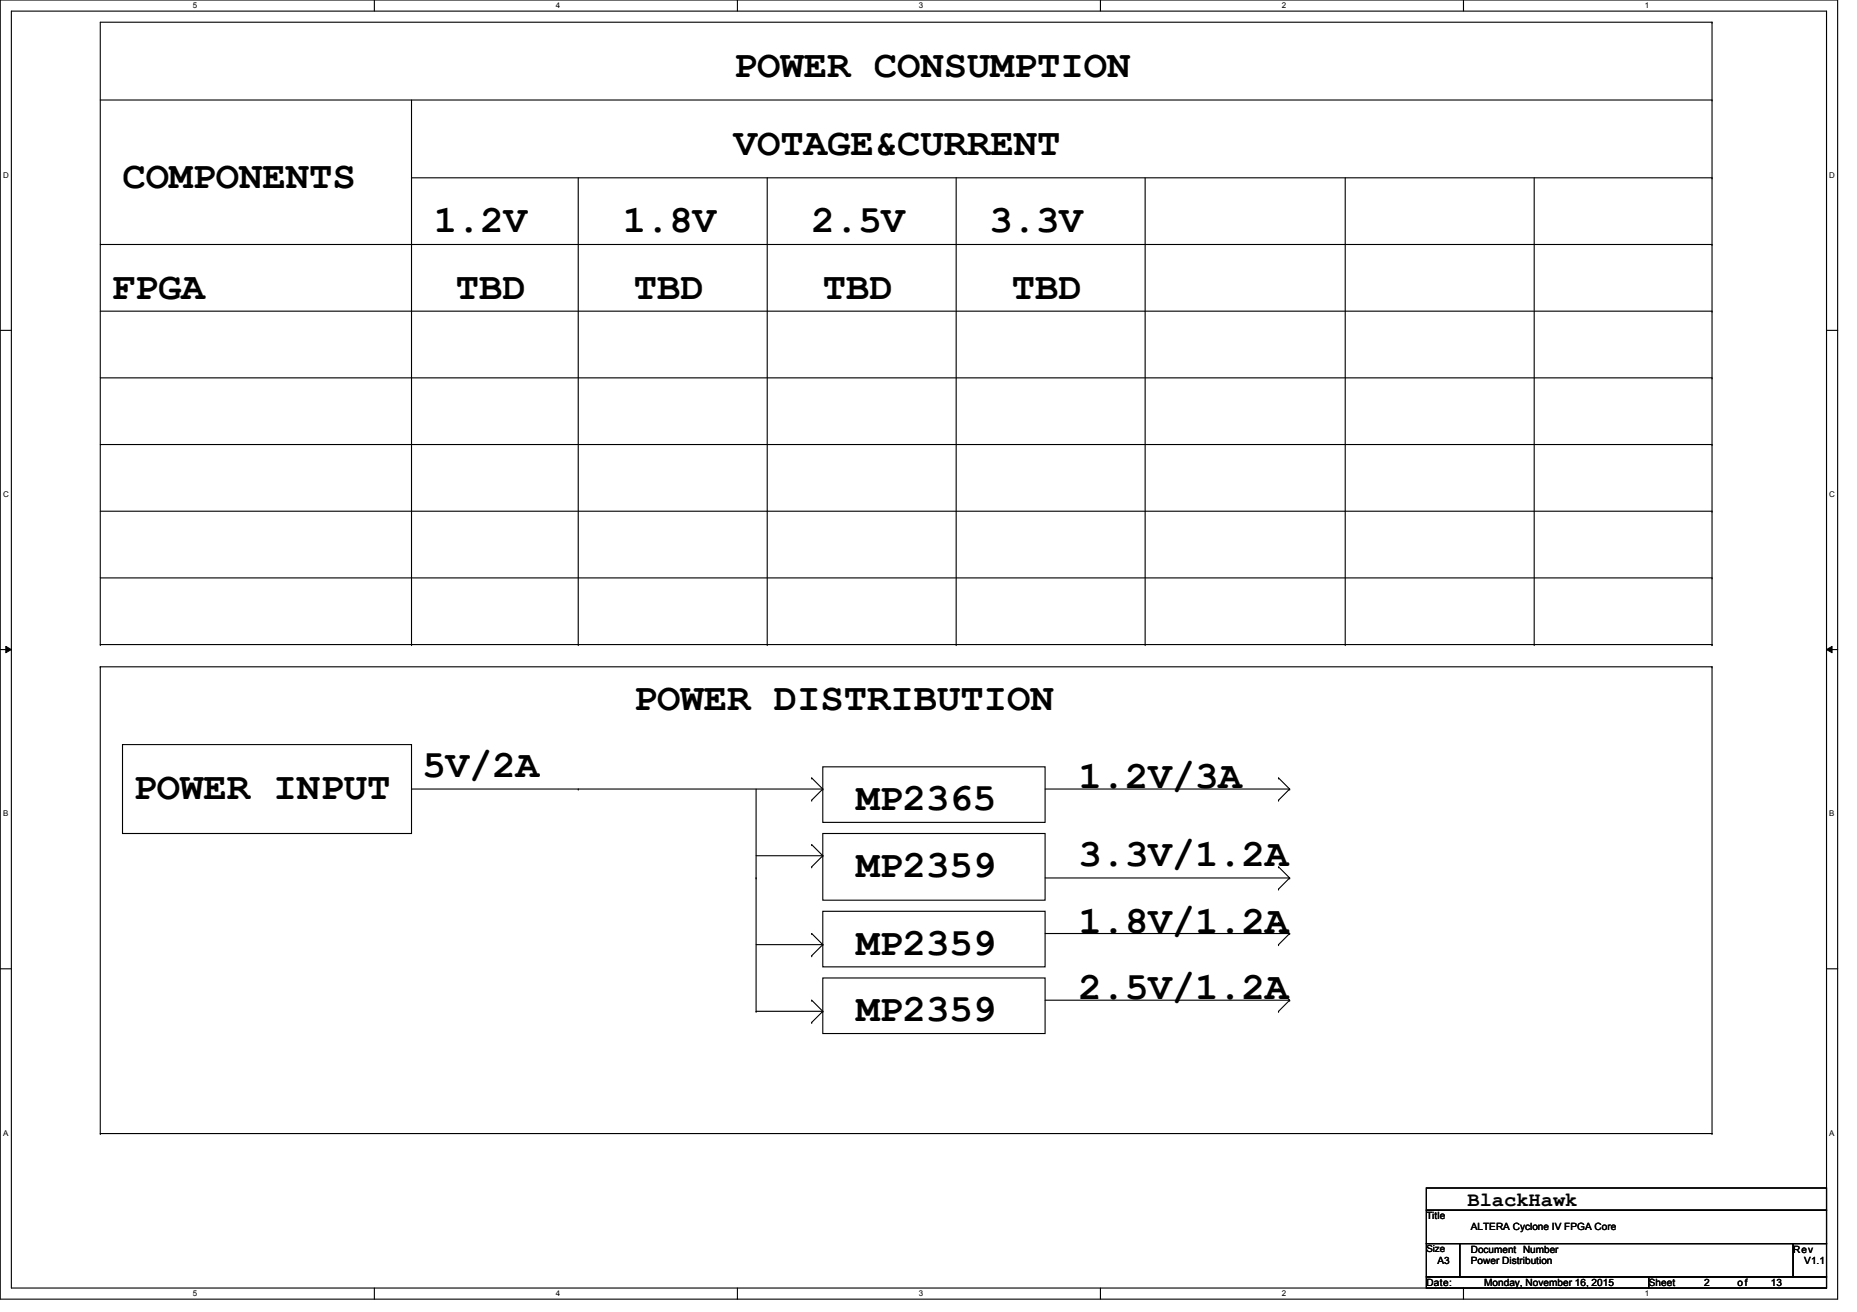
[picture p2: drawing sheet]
<svg xmlns="http://www.w3.org/2000/svg" width="297mm" height="210mm" viewBox="0 0 297 210" stroke-linecap="round" stroke-linejoin="round" font-family="sans-serif">
<path d="M0 0h293.9v207.8h-293.9zM1.8 1.8h290.4v204.3h-290.4z" fill="none" stroke="#000" stroke-width=".18"/>
<g fill="#fff">
<path d="M30.8 .2h.8v1.4h-.8z"/>
<path d="M30.8 206.2h.8v1.5h-.8z"/>
</g>
<path d="M59.9 0v1.8M59.9 206.1v1.7" fill="none" stroke="#000" stroke-width=".18"/>
<g fill="#fff">
<path d="M88.9 .2h.7v1.4h-.7z"/>
<path d="M88.9 206.2h.7v1.5h-.7z"/>
</g>
<path d="M118 0v1.8M118 206.1v1.7" fill="none" stroke="#000" stroke-width=".18"/>
<g fill="#fff">
<path d="M147 .2h.7v1.4h-.7z"/>
<path d="M147 206.2h.7v1.5h-.7z"/>
</g>
<path d="M176 0v1.8M176 206.1v1.7" fill="none" stroke="#000" stroke-width=".18"/>
<g fill="#fff">
<path d="M205.1 .2h.7v1.4h-.7z"/>
<path d="M205.1 206.2h.7v1.5h-.7z"/>
</g>
<path d="M234.1 0v1.8M234.1 206.1v1.7" fill="none" stroke="#000" stroke-width=".18"/>
<g fill="#fff">
<path d="M263.1 .2h.7v1.4h-.7z"/>
<path d="M263.1 206.2h.7v1.5h-.7z"/>
<path d="M.5 27.3h.9v1.4h-.9z"/>
<path d="M292.6 27.3h.9v1.4h-.9z"/>
<path d="M.5 78.4h.9v1.4h-.9z"/>
<path d="M292.6 78.4h.9v1.4h-.9z"/>
</g>
<path d="M0 52.9h1.8M292.2 52.9h1.7" fill="none" stroke="#000" stroke-width=".18"/>
<g fill="#fff">
<path d="M.5 129.5h.8v1.4h-.8z"/>
<path d="M292.6 129.5h.9v1.4h-.9z"/>
</g>
<path d="M0 103.9h1.8M292.2 103.9h1.7" fill="none" stroke="#000" stroke-width=".18"/>
<path d="M.9 103.4l.9 .5-.9 .5zM292.2 103.9l.9-.5v1z" fill="#000"/>
<path d="M.9 103.4l.9 .5-.9 .5zM292.2 103.9l.9-.5v1z" fill="none" stroke="#000" stroke-width=".16"/>
<g fill="#fff">
<path d="M.5 180.5h.8v1.5h-.8z"/>
<path d="M292.6 180.5h.9v1.5h-.9z"/>
</g>
<g fill="none" stroke="#000" stroke-width=".18">
<path d="M16 16h257.9M65.8 16v87.1M273.9 3.6h.1M273.9 16h.1M273.9 3.6v99.5M273.9 3.6h-257.9v99.5M16 39.1h257.9M65.8 28.4h208.1M92.5 28.4v74.7M122.7 28.4v74.7M152.9 28.4v74.7M183.2 28.4v74.7"/>
<path d="M215.2 28.4v74.7M245.4 28.4v74.7M273.9 28.4h.1M273.9 39.1h.1M16 49.8h257.9M273.9 49.8h.1M16 60.5h257.9M16 71.1h257.9M273.9 60.5h.1M273.9 71.1h.1M16 81.8h257.9M16 92.5h257.9"/>
<path d="M273.9 81.8h.1M273.9 92.5h.1M16 106.7h.1M16 103.1h.1M16 106.7h257.9M16 106.7v74.7M16 103.1h257.9M19.6 119.1h46.2v14.2h-46.2zM65.8 103.1h.1M92.5 103.1h.1M122.7 103.1h.1M152.9 103.1h.1"/>
<path d="M183.2 103.1h.1M215.2 103.1h.1M245.4 103.1h.1M273.9 106.7h.1M273.9 103.1h.1M273.9 106.7v74.7M65.8 126.2h65.8M92.5 126.2h.1M120.9 126.2v35.6M120.9 136.9h10.7M129.8 128h.1M129.8 124.5h.1"/>
<path d="M129.8 135.1h.1M129.8 138.7h.1M129.8 124.5l1.8 1.7M129.8 135.1l1.8 1.8M131.6 133.3h35.6v10.7h-35.6zM131.6 122.7h35.6v8.9h-35.6zM131.6 126.2h.1M131.6 136.9h.1M131.6 126.2l-1.8 1.8M131.6 136.9l-1.8 1.8M167.2 126.2h39.1M204.5 138.7h.1"/>
<path d="M204.5 128h.1M204.5 124.5h.1M204.5 138.7l1.8 1.8M204.5 124.5l1.8 1.7M206.3 126.2h.1M206.3 126.2l-1.8 1.8M0 155h1.8M120.9 140.5h.1M120.9 151.1h10.7M129.8 149.4h.1M129.8 152.9h.1M129.8 149.4l1.8 1.7"/>
<path d="M131.6 145.8h35.6v8.9h-35.6zM131.6 156.5h35.6v8.9h-35.6zM131.6 151.1h.1M131.6 151.1l-1.8 1.8M167.2 140.5h39.1M167.2 149.4h39.1M204.5 142.2h.1M204.5 151.1h.1M204.5 147.6h.1M204.5 158.2h.1M204.5 147.6l1.8 1.8M204.5 158.2l1.8 1.8"/>
<path d="M206.3 140.5h.1M206.3 149.4h.1M206.3 140.5l-1.8 1.7M206.3 149.4l-1.8 1.7M292.2 155h1.7M120.9 161.8h.1M120.9 161.8h10.7M129.8 160h.1M129.8 163.6h.1M129.8 160l1.8 1.8M131.6 161.8h.1M131.6 161.8l-1.8 1.8"/>
<path d="M167.2 160h39.1M204.5 161.8h.1M206.3 160h.1M206.3 160l-1.8 1.8M16 181.4h.1M16 181.4h257.9M228.2 190.1h64v3.5h-64zM228.2 193.6h64v5.4h-64zM228.2 199h5.3v5.3h-5.3zM233.5 199h53.3v5.3h-53.3zM273.9 181.4h.1M286.8 199h5.4v5.3h-5.4z"/>
<path d="M228.2 204.3h35.5v1.8h-35.5zM263.7 204.3h28.5v1.8h-28.5z"/>
</g>
<g font-size="6.2">
<text x="117.4" y="12.3">POWER CONSUMPTION</text>
<text x="117.4" y="24.7">VOTAGE&amp;CURRENT</text>
<text x="19.6" y="30.1">COMPONENTS</text>
<text x="69.4" y="37.2">1.2V</text>
<text x="99.6" y="37.2">1.8V</text>
<text x="129.8" y="37.2">2.5V</text>
<text x="158.3" y="37.2">3.3V</text>
<text x="17.8" y="47.9">FPGA</text>
<text x="72.9" y="47.9">TBD</text>
<text x="101.4" y="47.9">TBD</text>
<text x="131.6" y="47.9">TBD</text>
<text x="161.8" y="47.9">TBD</text>
<text x="101.4" y="113.6">POWER DISTRIBUTION</text>
<text x="67.6" y="124.3">5V/2A</text>
<text x="21.4" y="127.9">POWER INPUT</text>
<text x="136.9" y="129.6">MP2365</text>
<text x="172.5" y="126.1">1.2V/3A</text>
<text x="136.9" y="140.3">MP2359</text>
<text x="172.5" y="138.5">3.3V/1.2A</text>
<text x="172.5" y="149.2">1.8V/1.2A</text>
<text x="136.9" y="152.8">MP2359</text>
<text x="172.5" y="159.9">2.5V/1.2A</text>
<text x="136.9" y="163.4">MP2359</text>
</g>
<text font-size="3.3" x="234.7" y="193">BlackHawk</text>
<g font-size="1.6">
<text x="228.2" y="195.1">Title</text>
<text x="235.3" y="196.8">ALTERA Cyclone IV FPGA Core</text>
<text x="228.2" y="200.4">Size</text>
<text x="229.9" y="202.2">A3</text>
<text x="235.3" y="200.4">Document Number</text>
<text x="235.3" y="202.2">Power Distribution</text>
<text x="286.8" y="200.4">Rev</text>
<text x="288.6" y="202.2">V1.1</text>
<text x="228.2" y="205.7">Date:</text>
<text x="237.4" y="205.7">Monday, November 16, 2015</text>
<text x="263.7" y="205.7">Sheet</text>
<text x="272.6" y="205.7">2</text>
<text x="277.9" y="205.7">of</text>
<text x="283.3" y="205.7">13</text>
</g>
<g font-size="1.3">
<text x="30.8" y="1.3">5</text>
<text x="88.9" y="1.3">4</text>
<text x="147" y="1.3">3</text>
<text x="205.1" y="1.3">2</text>
<text x="263.1" y="1.3">1</text>
<text x=".5" y="28.5">D</text>
<text x="292.6" y="28.5">D</text>
<text x=".5" y="79.5">C</text>
<text x="292.6" y="79.5">C</text>
<text x=".5" y="130.6">B</text>
<text x="292.6" y="130.6">B</text>
<text x=".5" y="181.7">A</text>
<text x="292.6" y="181.7">A</text>
<text x="30.8" y="207.4">5</text>
<text x="88.9" y="207.4">4</text>
<text x="147" y="207.4">3</text>
<text x="205.1" y="207.4">2</text>
<text x="263.1" y="207.4">1</text>
</g>
</svg>
